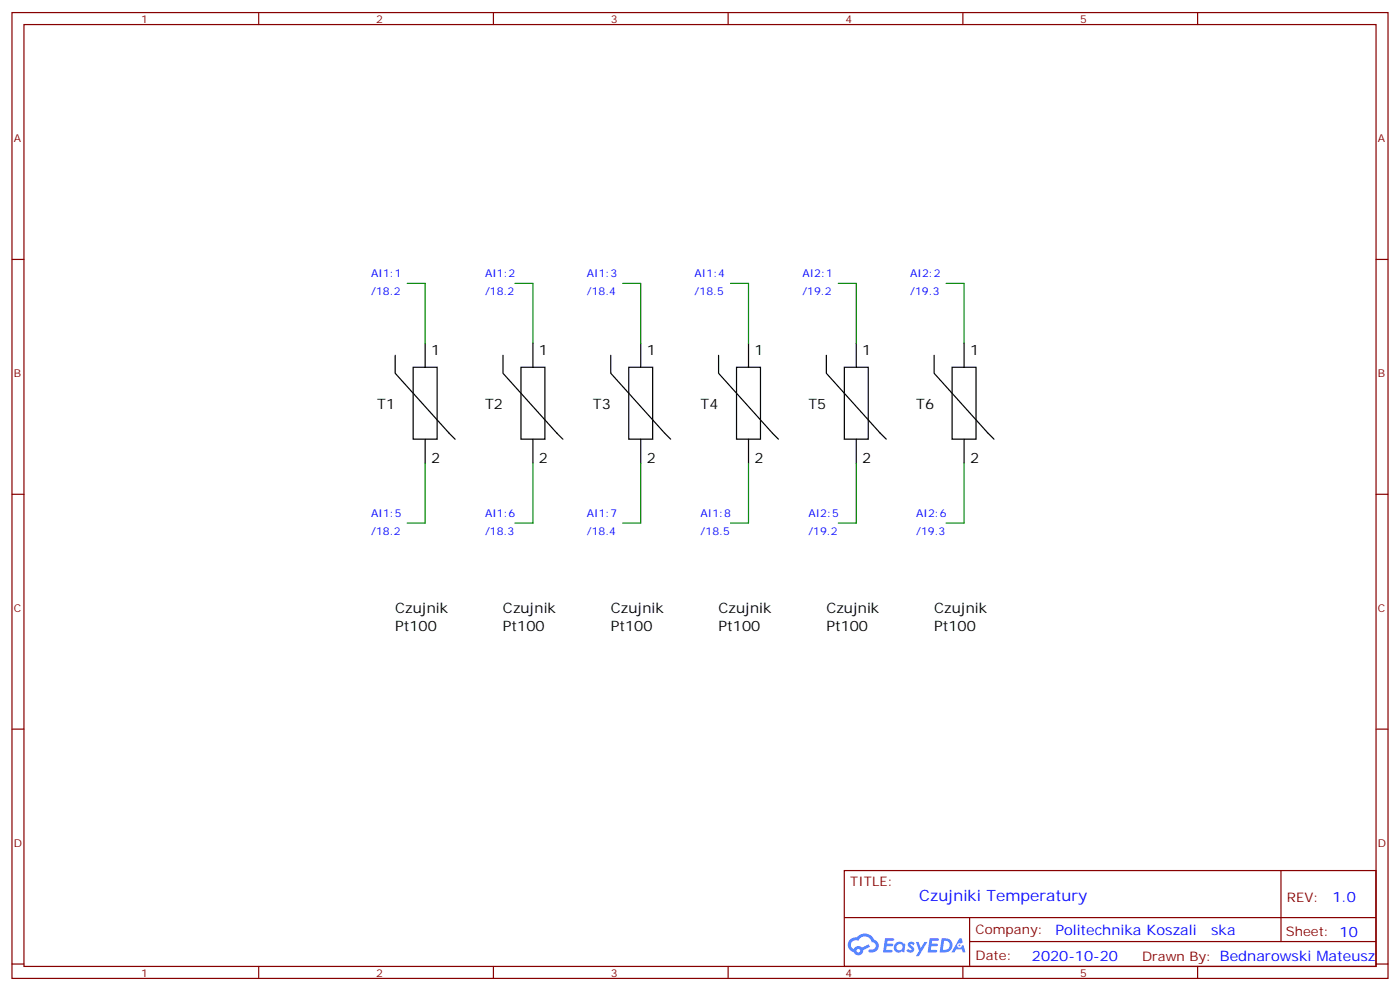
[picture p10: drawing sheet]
<svg xmlns="http://www.w3.org/2000/svg" width="412mm" height="292mm" viewBox="0 0 412 292" stroke-linecap="round" stroke-linejoin="round" font-family="sans-serif">
<g fill="none" stroke="#870000" stroke-width=".35">
<path d="M3.5 3.7h405.4v284.3h-405.4zM7.1 7.2h398.2v277.3h-398.2zM76.2 3.7v3.5M145.3 3.7v3.5M214.5 3.7v3.5M283.6 3.7v3.5M352.8 3.7v3.5M3.5 76.4h3.6M405.3 76.4h3.6M3.5 145.5h3.6M405.3 145.5h3.6M3.5 214.7h3.6"/>
<path d="M405.3 214.7h3.6M248.7 256.3h156.6v28.2h-156.6zM377.3 256.3v20.9M248.7 270.1h156.5M285.6 277.2h119.6M285.6 270.1v14.2M3.5 283.8h3.6M76.2 284.5v3.5M145.3 284.5v3.5M214.5 284.5v3.5M283.6 284.5v3.5M352.8 284.5v3.5"/>
<path d="M405.3 283.8h3.6"/>
</g>
<g fill="#5487ff">
<path d="M267.7 277.5a1.22 1.22 0 0 1 1.7 .2l-.4 .6a.47 .47 0 0 0-.3-.4 .47 .47 0 0 0-.5 .2l.1 .2a1.14 1.14 0 0 1 .8 1.8 1.14 1.14 0 0 1-1.9 0l-.2-.2 .5-.6 .7 .5a.29 .29 0 0 0 .3-.3 .29 .29 0 0 0-.2-.3 1.04 1.04 0 0 1-.6-1.7z"/>
<path d="M260.7 276.2h2.4l.3 .2-.2 .5-1.8 .1-.1 .8h1.5l.3 .4-.3 .4h-1.6l-.2 1.1h1.7l.2 .3-.2 .3-2.6 .1z"/>
<path d="M273.8 276.2h2.4l.3 .2-.1 .5-1.8 .1-.2 .8h1.6l.3 .4-.4 .4-1.6-.1-.1 1.1 1.7 .1 .2 .3-.2 .3-2.6 .1z"/>
<path d="M282.6 276.2h.7l.3 1.3-.6 .3a.69 .69 0 0 0-1 .3 .69 .69 0 0 0 .4 .9 .69 .69 0 0 0 .9-.6l.5-.2 .6 2.2h-.8l-.2-.9h-1.8l-.5 .9h-.8z"/>
<path d="M269.8 277.3h.8l.6 1.8 1.1-1.8h.9l-2.6 4.2h-.8l.9-1.5z"/>
<path d="M277.4 276.2l-.6 4.2h1.3a2.11 2.11 0 0 0 2.5-2.1 2.11 2.11 0 0 0-2.5-2.1zM278.1 277a1.39 1.39 0 0 1 1.7 1.4 1.39 1.39 0 0 1-1.8 1.2h-.3z"/>
<path d="M263.7 277.8a1.54 1.54 0 0 0-.1 2.2 1.54 1.54 0 0 0 2.2 .1l.6 .3 .3-2.3-.2-.3h-.4a1.49 1.49 0 0 0-2.4 0zM264 278.8a.94 .94 0 0 1 1.8 0 .94 .94 0 0 1-1.8 0z"/>
<path d="M250.4 276.6a2.18 2.18 0 0 0 1.1 3.7 1.44 1.44 0 0 0 1.6 .9 1.44 1.44 0 0 0 1.2-1.4l2-1.1-.5-.7-1.9 1a1.47 1.47 0 0 0-2.4 .4 1.39 1.39 0 0 1-.7-1.9 1.39 1.39 0 0 1 2-.5 2.12 2.12 0 0 1 2.2-1.3 2.12 2.12 0 0 1 1.9 1.7 1.14 1.14 0 0 1 1.1 1.4 1.14 1.14 0 0 1-1.7 .7 .43 .43 0 0 0-.5 .4 .43 .43 0 0 0 .4 .5 1.98 1.98 0 0 0 2.5-1.2 1.98 1.98 0 0 0-1.2-2.6 3.1 3.1 0 0 0-5.3-.6l-.9 .1zM252.3 279.9a.55 .55 0 0 1 1.1 0 .55 .55 0 0 1-1.1 0z"/>
<circle cx="282.6" cy="278.3" r=".26"/>
</g>
<g fill="none" stroke="#000" stroke-width=".35">
<path d="M116.4 104.6v5.3l17.7 19.4M121.7 108.1h7.1v21.2h-7.1zM125.2 101.1v7M148.2 104.6v5.3l17.6 19.4M153.5 108.1h7v21.2h-7zM157 101.1v7M179.9 104.6v5.3l17.7 19.4M185.2 108.1h7.1v21.2h-7.1zM188.7 101.1v7M211.7 104.6v5.3l17.6 19.4M217 108.1h7v21.2h-7zM220.5 101.1v7"/>
<path d="M243.4 104.6v5.3l17.7 19.4M248.7 108.1h7.1v21.2h-7.1zM252.2 101.1v7M275.2 104.6v5.3l17.6 19.4M280.5 108.1h7v21.2h-7zM284 101.1v7M125.2 129.3v7M157 129.3v7M188.7 129.3v7M220.5 129.3v7M252.2 129.3v7M284 129.3v7"/>
</g>
<path d="M119.9 83.4h5.3v17.7M151.7 83.4h5.3v17.7M183.4 83.4h5.3v17.7M215.2 83.4h5.3v17.7M246.9 83.4h5.3v17.7M278.7 83.4h5.3v17.7M125.2 136.3v17.7h-5.3M157 136.3v17.7h-5.3M188.7 136.3v17.7h-5.3M220.5 136.3v17.7h-5.3M252.2 136.3v17.7h-5.3M284 136.3v17.7h-5.3" fill="none" stroke="#008700" stroke-width=".35"/>
<text font-size="4.6" fill="#00f" x="270.8" y="265.3">Czujniki Temperatury</text>
<g font-size="4.2">
<text x="127" y="104.6">1</text>
<text x="158.7" y="104.6">1</text>
<text x="190.5" y="104.6">1</text>
<text x="222.2" y="104.6">1</text>
<text x="254" y="104.6">1</text>
<text x="285.8" y="104.6">1</text>
<text x="111.1" y="120.5">T1</text>
<text x="142.9" y="120.5">T2</text>
<text x="174.6" y="120.5">T3</text>
<text x="206.4" y="120.5">T4</text>
<text x="238.1" y="120.5">T5</text>
<text x="269.9" y="120.5">T6</text>
<text x="127" y="136.3">2</text>
<text x="158.7" y="136.3">2</text>
<text x="190.5" y="136.3">2</text>
<text x="222.2" y="136.3">2</text>
<text x="254" y="136.3">2</text>
<text x="285.8" y="136.3">2</text>
<text x="116.4" y="185.7">Pt100</text>
<text x="116.4" y="180.4">Czujnik</text>
<text x="148.2" y="185.7">Pt100</text>
<text x="148.2" y="180.4">Czujnik</text>
<text x="179.9" y="185.7">Pt100</text>
<text x="179.9" y="180.4">Czujnik</text>
<text x="211.7" y="185.7">Pt100</text>
<text x="211.7" y="180.4">Czujnik</text>
<text x="243.4" y="185.7">Pt100</text>
<text x="243.4" y="180.4">Czujnik</text>
<text x="275.2" y="185.7">Pt100</text>
<text x="275.2" y="180.4">Czujnik</text>
</g>
<g font-size="4.2" fill="#00f">
<text x="392.5" y="265.6">1.0</text>
<text x="310.9" y="275.1">Politechnika Koszali</text>
<text x="356.8" y="275.1">ska</text>
<text x="304" y="282.9">2020-10-20</text>
</g>
<g font-size="3.9" fill="#800">
<text x="250.5" y="260.9">TITLE:</text>
<text x="379.1" y="265.6">REV:</text>
<text x="287.4" y="275.1">Company:</text>
<text x="378.7" y="275.7">Sheet: 10</text>
<text x="287.4" y="282.8">Date:</text>
<text x="336.4" y="282.8">Drawn By: Bednarowski Mateusz</text>
</g>
<g font-size="3.2" fill="#800">
<text x="41.6" y="6.7">1</text>
<text x="110.8" y="6.7">2</text>
<text x="179.9" y="6.7">3</text>
<text x="249.1" y="6.7">4</text>
<text x="318.2" y="6.7">5</text>
<text x="4.1" y="41.8">A</text>
<text x="405.9" y="41.8">A</text>
<text x="4.1" y="110.9">B</text>
<text x="405.9" y="110.9">B</text>
<text x="4.1" y="180.1">C</text>
<text x="405.9" y="180.1">C</text>
<text x="4.1" y="249.2">D</text>
<text x="405.9" y="249.2">D</text>
<text x="41.6" y="287.5">1</text>
<text x="110.8" y="287.5">2</text>
<text x="179.9" y="287.5">3</text>
<text x="249.1" y="287.5">4</text>
<text x="318.2" y="287.5">5</text>
</g>
<g font-size="3.2" fill="#00f">
<text x="109.4" y="81.7">AI1:1</text>
<text x="142.9" y="81.7">AI1:2</text>
<text x="172.9" y="81.7">AI1:3</text>
<text x="204.6" y="81.7">AI1:4</text>
<text x="236.4" y="81.7">AI2:1</text>
<text x="268.1" y="81.7">AI2:2</text>
<text x="109.4" y="87">/18.2</text>
<text x="142.9" y="87">/18.2</text>
<text x="172.9" y="87">/18.4</text>
<text x="204.6" y="87">/18.5</text>
<text x="236.4" y="87">/19.2</text>
<text x="268.1" y="87">/19.3</text>
<text x="109.4" y="152.2">AI1:5</text>
<text x="142.9" y="152.2">AI1:6</text>
<text x="172.9" y="152.2">AI1:7</text>
<text x="206.4" y="152.2">AI1:8</text>
<text x="238.1" y="152.2">AI2:5</text>
<text x="269.9" y="152.2">AI2:6</text>
<text x="109.4" y="157.5">/18.2</text>
<text x="142.9" y="157.5">/18.3</text>
<text x="172.9" y="157.5">/18.4</text>
<text x="206.4" y="157.5">/18.5</text>
<text x="238.1" y="157.5">/19.2</text>
<text x="269.9" y="157.5">/19.3</text>
</g>
</svg>
